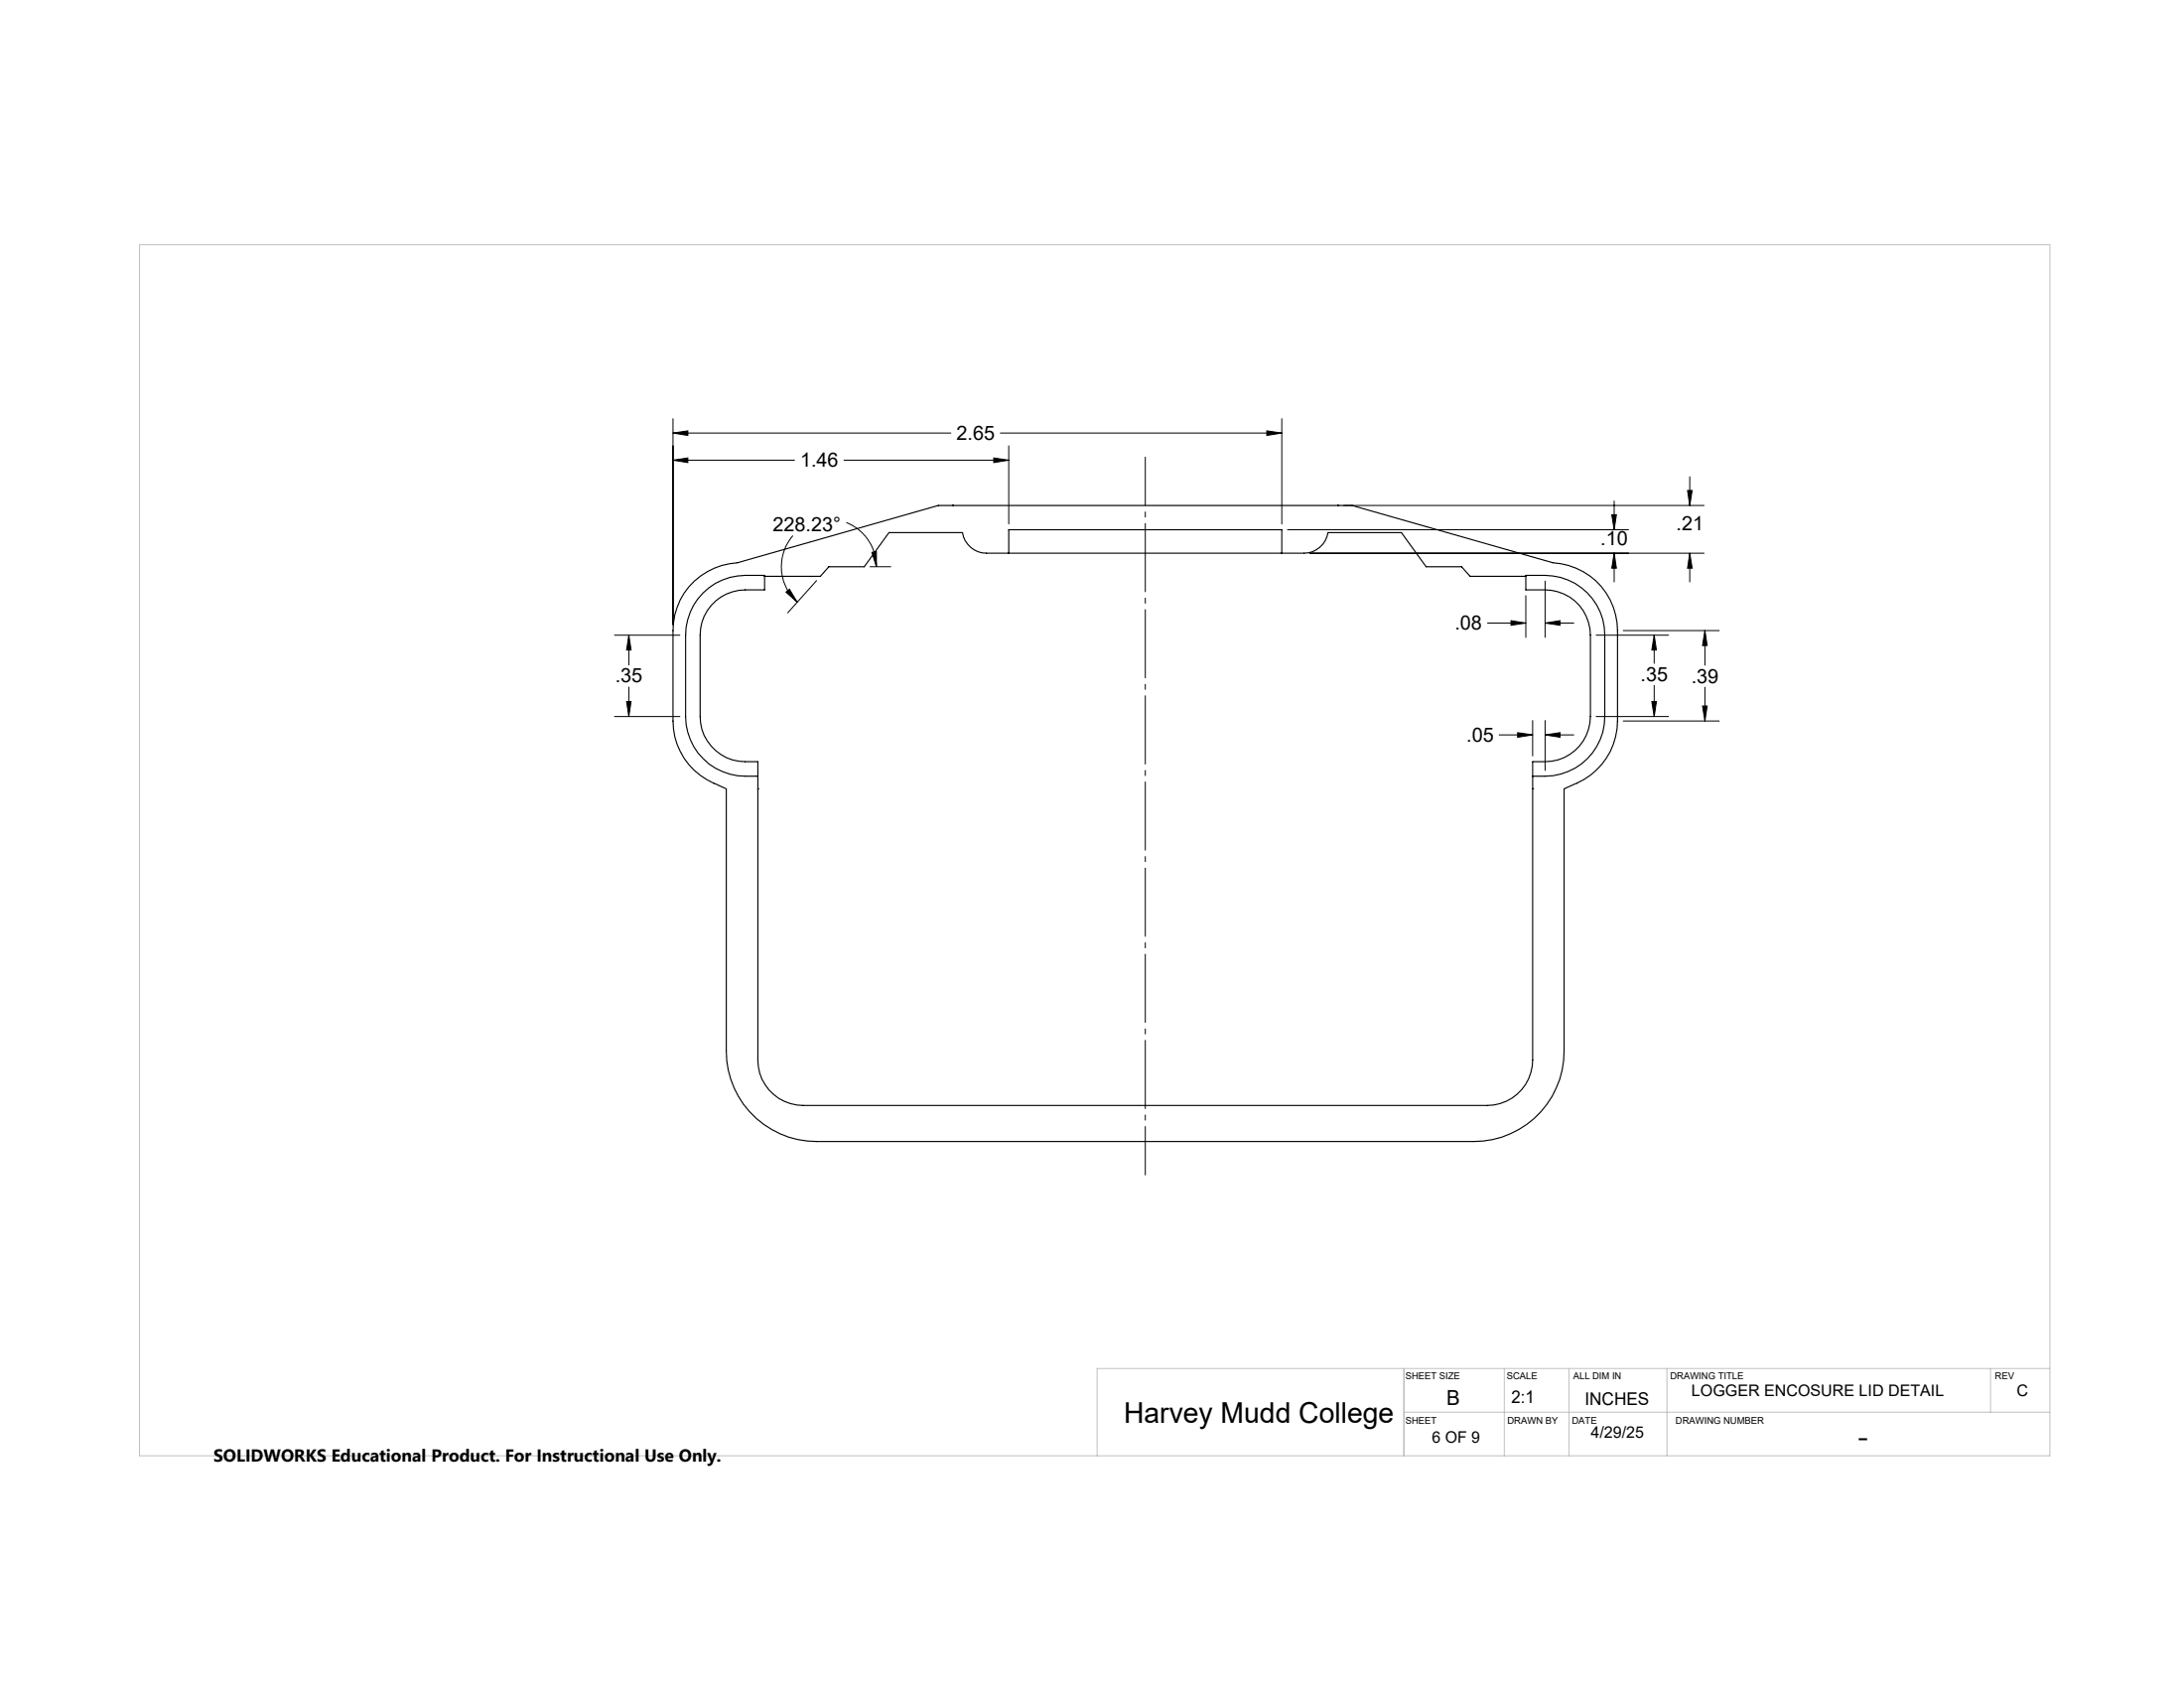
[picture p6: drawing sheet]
<svg xmlns="http://www.w3.org/2000/svg" width="279mm" height="216mm" viewBox="0 0 279 216" stroke-linecap="round" stroke-linejoin="round" font-family="sans-serif">
<path d="M88.9 74.3a8.9 8.9 0 0 1 5.4-2.3l25.7-7.3h53l25.7 7.3a8.7 8.7 0 0 1 8.2 8.7v11.5a9 9 0 0 1-6.2 8.4l-.6 .3v33.5a11.5 11.5 0 0 1-11.6 11.6h-84a11.6 11.6 0 0 1-11.6-11.6v-33.5l-.6-.3a14.5 14.5 0 0 1-3.5-2.1 8.7 8.7 0 0 1-2.7-6.3v-11.5a8.7 8.7 0 0 1 2.8-6.4zM97.8 73.7h7.2l1-1.2h4.6l3.1-4.4h9.4a3.1 3.1 0 0 0 3.1 2.7h40.6a3.1 3.1 0 0 0 3.1-2.7h9.4l3.1 4.4h4.6l1.1 1.2h7.1M121.9 64.7h.1M129 70.8v-3h35v3M171.1 64.7h.1M97 99.3a9.2 9.2 0 0 1-5.5-1 7.6 7.6 0 0 1-3.8-6.7v-10.4a7.7 7.7 0 0 1 7.6-7.6h2.5v1.8h-2.5a5.8 5.8 0 0 0-5.7 5.8v10.4a5.8 5.8 0 0 0 5.7 5.8h1.7v38.2a5.8 5.8 0 0 0 5.7 5.8h87.6a5.8 5.8 0 0 0 5.8-5.8v-38.2a7.4 7.4 0 0 0 4.7-.9 5.8 5.8 0 0 0 2.7-4.9v-10.4a5.8 5.8 0 0 0-5.8-5.8h-2.5v-1.8a10.8 10.8 0 0 1 6.3 1 7.6 7.6 0 0 1 3.8 6.6v10.4a7.6 7.6 0 0 1-7.6 7.7h-1.6M97 100.9h.1M196.1 100.9h.1" fill="none" stroke="#000" stroke-width=".14"/>
<g fill="none" stroke="#000" stroke-width=".13">
<path d="M86.1 55.4l1.9-.3v.6zM86.1 58.9l1.9-.3v.6zM86.1 53.6v26.3M86.1 55.4h35.5M86.1 58.9h15.5M108 58.9h21M127.1 58.6l1.9 .3-1.9 .3zM128 55.4h36M129 57v10M162.1 55.1l1.9 .3-1.9 .3zM164 53.6v13.4M100.5 75.7l.5-.3 1 1.6z"/>
<path d="M101.4 68.5a6.1 6.1 0 0 0 .6 8.5M104.5 74.3l-3.7 4.1M108.3 66.8a6.1 6.1 0 0 1 3.8 5.7M111.3 72.5h2.7M111.5 70.7l.6-.1v1.9zM164.7 67.8h43.6M167.6 70.8h50.4M171.9 64.7h46.1M190.3 79.7h4.9M193.3 79.4l1.9 .3-1.9 .3zM195.2 76.2v5.3M197.7 79.7l1.9-.3v.6z"/>
<path d="M197.7 74.3v7.2M197.7 79.7h3.6M206.2 65.8h.6l-.3 2zM206.5 70.8l.3 1.9h-.6zM206.5 64.1v3.7M206.5 70.8v3.6M215.9 62.7h.6l-.3 2zM216.2 70.8l.3 1.9h-.6zM216.2 61v3.7M216.2 70.8v3.6M78.6 81.2h8.4M78.6 91.6h8.4"/>
<path d="M80.2 89.7h.5l-.3 1.9zM80.4 81.2l.3 1.9h-.5zM80.4 81.2v3.9M80.4 87.9v3.7M191.8 94h4.3M194.2 93.7l1.9 .3-1.9 .3zM196.1 92.2v4.5M197.7 94l1.9-.3v.6zM197.7 92.2v6.3M197.7 94h3.6M204.2 81.2h9.3M204.2 91.6h9.3"/>
<path d="M207.7 92.2h12.2M207.7 80.7h12.2M211.3 89.7h.6l-.3 1.9zM211.6 81.2l.3 1.9h-.6zM211.6 81.2v3.7M211.6 87.7v3.9M217.8 90.3h.6l-.3 1.9zM218.1 80.7l.3 1.9h-.6zM218.1 80.7v4.4M218.1 87.9v4.3"/>
</g>
<path d="M146.5 58.4v91.9" fill="none" stroke="#000" stroke-width=".13" stroke-dasharray="8.8 .7 .7 .7" stroke-dashoffset="2.5" stroke-linecap="butt"/>
<path d="M17.9 31.3h244.3v154.9h-244.3zM179.6 175v11.2M192.4 175v11.2M200.7 175v11.2M213.3 175v11.2M254.7 175v5.6M262.2 175h-121.8v11.2M179.6 180.6h82.6" fill="none" stroke="#c0c0c0" stroke-width=".13"/>
<path d="M206.2 65.8h.6l-.3 2zM206.5 70.8l.3 1.9h-.6zM216.2 70.8l.3 1.9h-.6zM215.9 62.7h.6l-.3 2zM211.6 81.2l.3 1.9h-.6zM211.3 89.7h.6l-.3 1.9zM217.8 90.3h.6l-.3 1.9zM218.1 80.7l.3 1.9h-.6zM100.5 75.7l.5-.3 1 1.6zM111.5 70.7l.6-.1v1.9zM197.7 79.7l1.9-.3v.6zM193.3 79.4l1.9 .3-1.9 .3zM194.2 93.7l1.9 .3-1.9 .3zM197.7 94l1.9-.3v.6zM162.1 55.1l1.9 .3-1.9 .3zM86.1 55.4l1.9-.3v.6zM127.1 58.6l1.9 .3-1.9 .3zM86.1 58.9l1.9-.3v.6zM80.2 89.7h.5l-.3 1.9zM80.4 81.2l.3 1.9h-.5z" fill="#000"/>
<text font-size="4.1" x="237.7" y="185.2">-</text>
<text font-size="3.7" x="143.8" y="181.9">Harvey Mudd College</text>
<text font-size="2.7" x="185.1" y="179.7">B</text>
<g font-size="2.5">
<text x="102.4" y="59.7">1.46</text>
<text x="122.4" y="56.2">2.65</text>
<text x="98.9" y="67.9">228.23°</text>
<text x="204.7" y="69.8">.10</text>
<text x="214.4" y="67.9">.21</text>
<text x="186.1" y="80.5">.08</text>
<text x="78.7" y="87.3">.35</text>
<text x="209.9" y="87.1">.35</text>
<text x="216.4" y="87.3">.39</text>
<text x="187.6" y="94.8">.05</text>
</g>
<g font-size="2.2">
<text x="193.4" y="179.5">2:1</text>
<text x="202.7" y="179.7">INCHES</text>
<text x="27.3" y="186.9">SOLIDWORKS Educational Product. For Instructional Use Only.</text>
</g>
<g font-size="2">
<text x="216.4" y="178.6">LOGGER ENCOSURE LID DETAIL</text>
<text x="258" y="178.6">C</text>
<text x="183.2" y="184.5">6 OF 9</text>
<text x="203.5" y="183.9">4/29/25</text>
</g>
<g font-size="1.2">
<text x="179.8" y="176.4">SHEET SIZE</text>
<text x="192.7" y="176.4">SCALE</text>
<text x="201.3" y="176.4">ALL DIM IN</text>
<text x="213.7" y="176.4">DRAWING TITLE</text>
<text x="255.2" y="176.4">REV</text>
<text x="179.8" y="182.1">SHEET</text>
<text x="192.8" y="182.1">DRAWN BY</text>
<text x="201.1" y="182.1">DATE</text>
<text x="214.4" y="182.1">DRAWING NUMBER</text>
</g>
</svg>
